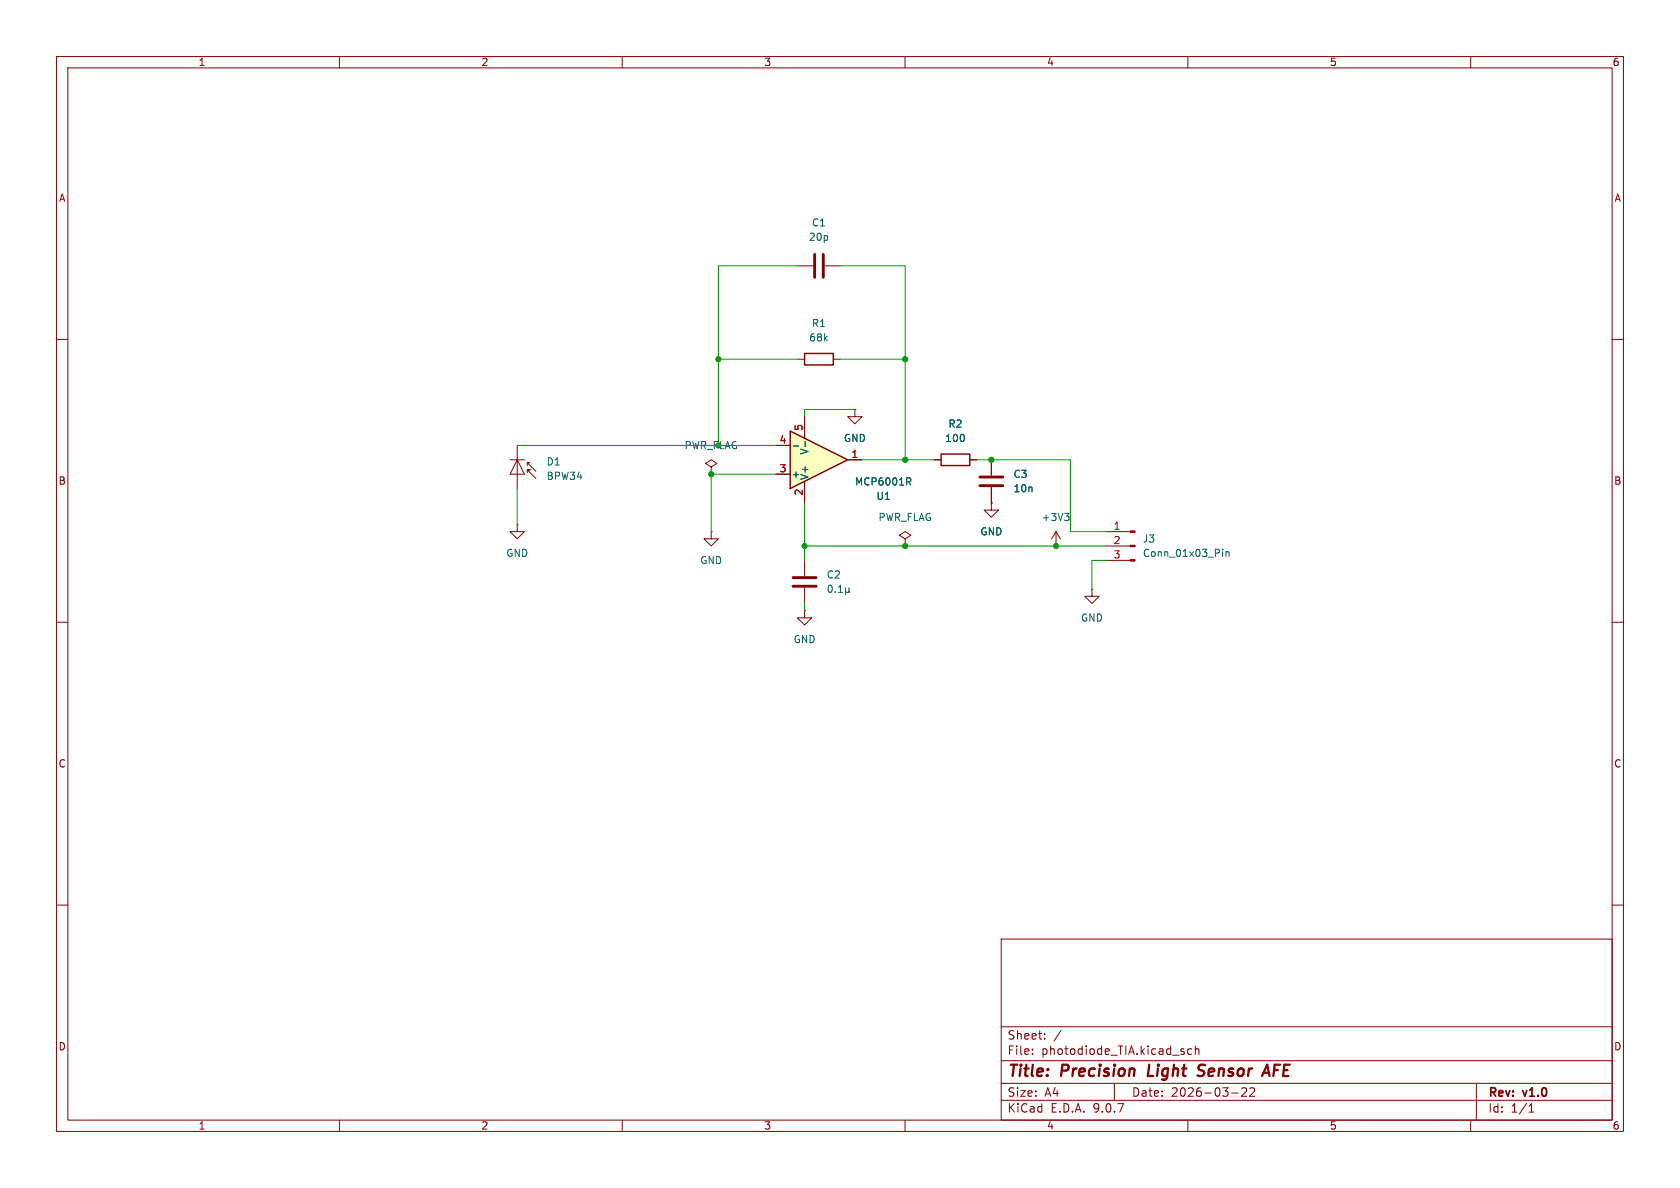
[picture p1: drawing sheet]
(kicad_sch
 (version 20250114)
 (generator "eeschema")
 (generator_version "9.0")
 (paper "A4")
 (title_block
  (title "Precision Light Sensor AFE")
  (date "2026-03-22")
  (rev "v1.0"))
 (lib_symbols
  (symbol "Amplifier_Operational:MCP6001R"
   (pin_names
    (offset 0.127)) (exclude_from_sim no) (in_bom yes) (on_board yes)
   (property "Reference" "U" (at 0 5.08 0) (effects (font (size 1.27 1.27)) (justify left)))
   (property "Value" "MCP6001R" (at 0 -5.08 0) (effects (font (size 1.27 1.27)) (justify left)))
   (property "Footprint" "Package_TO_SOT_SMD:SOT-23-5" (at 0 0 0) (effects (font (size 1.27 1.27)) (hide yes)))
   (property "Datasheet" "https://ww1.microchip.com/downloads/en/DeviceDoc/MCP6001-1R-1U-2-4-1-MHz-Low-Power-Op-Amp-DS20001733L.pdf" (at 0 5.08 0) (effects (font (size 1.27 1.27)) (hide yes)))
   (property "Description" "1MHz, Low-Power Op Amp, SOT-23-5" (at 0 0 0) (effects (font (size 1.27 1.27)) (hide yes)))
   (symbol "MCP6001R_0_1"
    (polyline (pts (xy -5.08 5.08) (xy 5.08 0) (xy -5.08 -5.08) (xy -5.08 5.08)) (stroke (width 0.254) (type default)) (fill (type background))))
   (symbol "MCP6001R_1_1"
    (pin input line (at -7.62 2.54 0) (length 2.54) (name "+" (effects (font (size 1.27 1.27)))) (number "3" (effects (font (size 1.27 1.27)))))
    (pin input line (at -7.62 -2.54 0) (length 2.54) (name "-" (effects (font (size 1.27 1.27)))) (number "4" (effects (font (size 1.27 1.27)))))
    (pin power_in line (at -2.54 7.62 270) (length 3.81) (name "V+" (effects (font (size 1.27 1.27)))) (number "2" (effects (font (size 1.27 1.27)))))
    (pin power_in line (at -2.54 -7.62 90) (length 3.81) (name "V-" (effects (font (size 1.27 1.27)))) (number "5" (effects (font (size 1.27 1.27)))))
    (pin output line (at 7.62 0 180) (length 2.54) (name "~" (effects (font (size 1.27 1.27)))) (number "1" (effects (font (size 1.27 1.27))))))
   (embedded_fonts no))
  (symbol "Connector:Conn_01x03_Pin"
   (pin_names
    (offset 1.016) (hide yes)) (exclude_from_sim no) (in_bom yes) (on_board yes)
   (property "Reference" "J" (at 0 5.08 0) (effects (font (size 1.27 1.27))))
   (property "Value" "Conn_01x03_Pin" (at 0 -5.08 0) (effects (font (size 1.27 1.27))))
   (property "Footprint" "" (at 0 0 0) (effects (font (size 1.27 1.27)) (hide yes)))
   (property "Datasheet" "~" (at 0 0 0) (effects (font (size 1.27 1.27)) (hide yes)))
   (property "Description" "Generic connector, single row, 01x03, script generated" (at 0 0 0) (effects (font (size 1.27 1.27)) (hide yes)))
   (property "ki_locked" "" (at 0 0 0) (effects (font (size 1.27 1.27))))
   (symbol "Conn_01x03_Pin_1_1"
    (rectangle (start 0.8636 2.667) (end 0 2.413) (stroke (width 0.1524) (type default)) (fill (type outline)))
    (rectangle (start 0.8636 0.127) (end 0 -0.127) (stroke (width 0.1524) (type default)) (fill (type outline)))
    (rectangle (start 0.8636 -2.413) (end 0 -2.667) (stroke (width 0.1524) (type default)) (fill (type outline)))
    (polyline (pts (xy 1.27 2.54) (xy 0.8636 2.54)) (stroke (width 0.1524) (type default)) (fill (type none)))
    (polyline (pts (xy 1.27 0) (xy 0.8636 0)) (stroke (width 0.1524) (type default)) (fill (type none)))
    (polyline (pts (xy 1.27 -2.54) (xy 0.8636 -2.54)) (stroke (width 0.1524) (type default)) (fill (type none)))
    (pin passive line (at 5.08 2.54 180) (length 3.81) (name "Pin_1" (effects (font (size 1.27 1.27)))) (number "1" (effects (font (size 1.27 1.27)))))
    (pin passive line (at 5.08 0 180) (length 3.81) (name "Pin_2" (effects (font (size 1.27 1.27)))) (number "2" (effects (font (size 1.27 1.27)))))
    (pin passive line (at 5.08 -2.54 180) (length 3.81) (name "Pin_3" (effects (font (size 1.27 1.27)))) (number "3" (effects (font (size 1.27 1.27))))))
   (embedded_fonts no))
  (symbol "Device:C"
   (pin_numbers (hide yes))
   (pin_names
    (offset 0.254)) (exclude_from_sim no) (in_bom yes) (on_board yes)
   (property "Reference" "C" (at 0.635 2.54 0) (effects (font (size 1.27 1.27)) (justify left)))
   (property "Value" "C" (at 0.635 -2.54 0) (effects (font (size 1.27 1.27)) (justify left)))
   (property "Footprint" "" (at 0.9652 -3.81 0) (effects (font (size 1.27 1.27)) (hide yes)))
   (property "Datasheet" "~" (at 0 0 0) (effects (font (size 1.27 1.27)) (hide yes)))
   (property "Description" "Unpolarized capacitor" (at 0 0 0) (effects (font (size 1.27 1.27)) (hide yes)))
   (symbol "C_0_1"
    (polyline (pts (xy -2.032 0.762) (xy 2.032 0.762)) (stroke (width 0.508) (type default)) (fill (type none)))
    (polyline (pts (xy -2.032 -0.762) (xy 2.032 -0.762)) (stroke (width 0.508) (type default)) (fill (type none))))
   (symbol "C_1_1"
    (pin passive line (at 0 3.81 270) (length 2.794) (name "~" (effects (font (size 1.27 1.27)))) (number "1" (effects (font (size 1.27 1.27)))))
    (pin passive line (at 0 -3.81 90) (length 2.794) (name "~" (effects (font (size 1.27 1.27)))) (number "2" (effects (font (size 1.27 1.27))))))
   (embedded_fonts no))
  (symbol "Device:R"
   (pin_numbers (hide yes))
   (pin_names
    (offset 0)) (exclude_from_sim no) (in_bom yes) (on_board yes)
   (property "Reference" "R" (at 2.032 0 90) (effects (font (size 1.27 1.27))))
   (property "Value" "R" (at 0 0 90) (effects (font (size 1.27 1.27))))
   (property "Footprint" "" (at -1.778 0 90) (effects (font (size 1.27 1.27)) (hide yes)))
   (property "Datasheet" "~" (at 0 0 0) (effects (font (size 1.27 1.27)) (hide yes)))
   (property "Description" "Resistor" (at 0 0 0) (effects (font (size 1.27 1.27)) (hide yes)))
   (symbol "R_0_1"
    (rectangle (start -1.016 -2.54) (end 1.016 2.54) (stroke (width 0.254) (type default)) (fill (type none))))
   (symbol "R_1_1"
    (pin passive line (at 0 3.81 270) (length 1.27) (name "~" (effects (font (size 1.27 1.27)))) (number "1" (effects (font (size 1.27 1.27)))))
    (pin passive line (at 0 -3.81 90) (length 1.27) (name "~" (effects (font (size 1.27 1.27)))) (number "2" (effects (font (size 1.27 1.27))))))
   (embedded_fonts no))
  (symbol "Sensor_Optical:BPW34"
   (pin_numbers (hide yes))
   (pin_names
    (offset 1.016) (hide yes)) (exclude_from_sim no) (in_bom yes) (on_board yes)
   (property "Reference" "D" (at 0.508 1.778 0) (effects (font (size 1.27 1.27)) (justify left)))
   (property "Value" "BPW34" (at -1.016 -2.794 0) (effects (font (size 1.27 1.27))))
   (property "Footprint" "OptoDevice:Osram_DIL2_4.3x4.65mm_P5.08mm" (at 0 4.445 0) (effects (font (size 1.27 1.27)) (hide yes)))
   (property "Datasheet" "http://www.vishay.com/docs/81521/bpw34.pdf" (at -1.27 0 0) (effects (font (size 1.27 1.27)) (hide yes)))
   (property "Description" "Silicon PIN Photodiode" (at 0 0 0) (effects (font (size 1.27 1.27)) (hide yes)))
   (symbol "BPW34_0_1"
    (polyline (pts (xy -2.54 1.27) (xy -2.54 -1.27)) (stroke (width 0.1524) (type default)) (fill (type none)))
    (polyline (pts (xy -2.032 1.778) (xy -1.524 1.778)) (stroke (width 0) (type default)) (fill (type none)))
    (polyline (pts (xy -0.508 3.302) (xy -2.032 1.778) (xy -2.032 2.286)) (stroke (width 0) (type default)) (fill (type none)))
    (polyline (pts (xy 0 1.27) (xy -2.54 0) (xy 0 -1.27)) (stroke (width 0) (type default)) (fill (type none)))
    (polyline (pts (xy 0 0) (xy -2.54 0)) (stroke (width 0) (type default)) (fill (type none)))
    (polyline (pts (xy 0 -1.27) (xy 0 1.27)) (stroke (width 0) (type default)) (fill (type none)))
    (polyline (pts (xy 0.762 3.302) (xy -0.762 1.778) (xy -0.762 2.286) (xy -0.762 1.778) (xy -0.254 1.778)) (stroke (width 0) (type default)) (fill (type none))))
   (symbol "BPW34_1_1"
    (pin passive line (at -5.08 0 0) (length 2.54) (name "K" (effects (font (size 1.27 1.27)))) (number "1" (effects (font (size 1.27 1.27)))))
    (pin passive line (at 2.54 0 180) (length 2.54) (name "A" (effects (font (size 1.27 1.27)))) (number "2" (effects (font (size 1.27 1.27))))))
   (embedded_fonts no))
  (symbol "power:+3V3"
   (power)
   (pin_numbers (hide yes))
   (pin_names
    (offset 0) (hide yes)) (exclude_from_sim no) (in_bom yes) (on_board yes)
   (property "Reference" "#PWR" (at 0 -3.81 0) (effects (font (size 1.27 1.27)) (hide yes)))
   (property "Value" "+3V3" (at 0 3.556 0) (effects (font (size 1.27 1.27))))
   (property "Footprint" "" (at 0 0 0) (effects (font (size 1.27 1.27)) (hide yes)))
   (property "Datasheet" "" (at 0 0 0) (effects (font (size 1.27 1.27)) (hide yes)))
   (property "Description" "Power symbol creates a global label with name \"+3V3\"" (at 0 0 0) (effects (font (size 1.27 1.27)) (hide yes)))
   (symbol "+3V3_0_1"
    (polyline (pts (xy -0.762 1.27) (xy 0 2.54)) (stroke (width 0) (type default)) (fill (type none)))
    (polyline (pts (xy 0 2.54) (xy 0.762 1.27)) (stroke (width 0) (type default)) (fill (type none)))
    (polyline (pts (xy 0 0) (xy 0 2.54)) (stroke (width 0) (type default)) (fill (type none))))
   (symbol "+3V3_1_1"
    (pin power_in line (at 0 0 90) (length 0) (name "~" (effects (font (size 1.27 1.27)))) (number "1" (effects (font (size 1.27 1.27))))))
   (embedded_fonts no))
  (symbol "power:GND"
   (power)
   (pin_numbers (hide yes))
   (pin_names
    (offset 0) (hide yes)) (exclude_from_sim no) (in_bom yes) (on_board yes)
   (property "Reference" "#PWR" (at 0 -6.35 0) (effects (font (size 1.27 1.27)) (hide yes)))
   (property "Value" "GND" (at 0 -3.81 0) (effects (font (size 1.27 1.27))))
   (property "Footprint" "" (at 0 0 0) (effects (font (size 1.27 1.27)) (hide yes)))
   (property "Datasheet" "" (at 0 0 0) (effects (font (size 1.27 1.27)) (hide yes)))
   (property "Description" "Power symbol creates a global label with name \"GND\" , ground" (at 0 0 0) (effects (font (size 1.27 1.27)) (hide yes)))
   (symbol "GND_0_1"
    (polyline (pts (xy 0 0) (xy 0 -1.27) (xy 1.27 -1.27) (xy 0 -2.54) (xy -1.27 -1.27) (xy 0 -1.27)) (stroke (width 0) (type default)) (fill (type none))))
   (symbol "GND_1_1"
    (pin power_in line (at 0 0 270) (length 0) (name "~" (effects (font (size 1.27 1.27)))) (number "1" (effects (font (size 1.27 1.27))))))
   (embedded_fonts no))
  (symbol "power:PWR_FLAG"
   (power)
   (pin_numbers (hide yes))
   (pin_names
    (offset 0) (hide yes)) (exclude_from_sim no) (in_bom yes) (on_board yes)
   (property "Reference" "#FLG" (at 0 1.905 0) (effects (font (size 1.27 1.27)) (hide yes)))
   (property "Value" "PWR_FLAG" (at 0 3.81 0) (effects (font (size 1.27 1.27))))
   (property "Footprint" "" (at 0 0 0) (effects (font (size 1.27 1.27)) (hide yes)))
   (property "Datasheet" "~" (at 0 0 0) (effects (font (size 1.27 1.27)) (hide yes)))
   (property "Description" "Special symbol for telling ERC where power comes from" (at 0 0 0) (effects (font (size 1.27 1.27)) (hide yes)))
   (symbol "PWR_FLAG_0_0"
    (pin power_out line (at 0 0 90) (length 0) (name "~" (effects (font (size 1.27 1.27)))) (number "1" (effects (font (size 1.27 1.27))))))
   (symbol "PWR_FLAG_0_1"
    (polyline (pts (xy 0 0) (xy 0 1.27) (xy -1.016 1.905) (xy 0 2.54) (xy 1.016 1.905) (xy 0 1.27)) (stroke (width 0) (type default)) (fill (type none))))
   (embedded_fonts no)))
 (junction
  (at 160.02 96.52)
  (diameter 0)
  (color 0 0 0 0))
 (junction
  (at 160.02 81.28)
  (diameter 0)
  (color 0 0 0 0))
 (junction
  (at 142.24 96.52)
  (diameter 0)
  (color 0 0 0 0))
 (junction
  (at 127 78.74)
  (diameter 0)
  (color 0 0 0 0))
 (junction
  (at 175.26 81.28)
  (diameter 0)
  (color 0 0 0 0))
 (junction
  (at 160.02 63.5)
  (diameter 0)
  (color 0 0 0 0))
 (junction
  (at 125.73 83.82)
  (diameter 0)
  (color 0 0 0 0))
 (junction
  (at 186.69 96.52)
  (diameter 0)
  (color 0 0 0 0))
 (junction
  (at 127 63.5)
  (diameter 0)
  (color 0 0 0 0))
 (wire
  (pts (xy 160.02 46.99) (xy 160.02 63.5))
  (stroke (width 0) (type default)))
 (wire
  (pts (xy 189.23 81.28) (xy 189.23 93.98))
  (stroke (width 0) (type default)))
 (wire
  (pts (xy 160.02 96.52) (xy 186.69 96.52))
  (stroke (width 0) (type default)))
 (wire
  (pts (xy 140.97 63.5) (xy 127 63.5))
  (stroke (width 0) (type default)))
 (wire
  (pts (xy 142.24 73.66) (xy 142.24 72.39))
  (stroke (width 0) (type default)))
 (wire
  (pts (xy 148.59 46.99) (xy 160.02 46.99))
  (stroke (width 0) (type default)))
 (wire
  (pts (xy 142.24 106.68) (xy 142.24 107.95))
  (stroke (width 0) (type default)))
 (wire
  (pts (xy 127 46.99) (xy 127 63.5))
  (stroke (width 0) (type default)))
 (wire
  (pts (xy 127 63.5) (xy 127 78.74))
  (stroke (width 0) (type default)))
 (wire
  (pts (xy 193.04 99.06) (xy 193.04 104.14))
  (stroke (width 0) (type default)))
 (wire
  (pts (xy 142.24 96.52) (xy 160.02 96.52))
  (stroke (width 0) (type default)))
 (wire
  (pts (xy 142.24 72.39) (xy 151.13 72.39))
  (stroke (width 0) (type default)))
 (wire
  (pts (xy 152.4 81.28) (xy 160.02 81.28))
  (stroke (width 0) (type default)))
 (wire
  (pts (xy 175.26 81.28) (xy 189.23 81.28))
  (stroke (width 0) (type default)))
 (wire
  (pts (xy 137.16 83.82) (xy 125.73 83.82))
  (stroke (width 0) (type default)))
 (wire
  (pts (xy 186.69 96.52) (xy 195.58 96.52))
  (stroke (width 0) (type default)))
 (wire
  (pts (xy 160.02 81.28) (xy 165.1 81.28))
  (stroke (width 0) (type default)))
 (wire
  (pts (xy 160.02 63.5) (xy 160.02 81.28))
  (stroke (width 0) (type default)))
 (wire
  (pts (xy 91.44 78.74) (xy 127 78.74))
  (stroke (width 0) (type default)))
 (wire
  (pts (xy 195.58 99.06) (xy 193.04 99.06))
  (stroke (width 0) (type default)))
 (wire
  (pts (xy 91.44 86.36) (xy 91.44 92.71))
  (stroke (width 0) (type default)))
 (wire
  (pts (xy 142.24 99.06) (xy 142.24 96.52))
  (stroke (width 0) (type default)))
 (wire
  (pts (xy 127 78.74) (xy 137.16 78.74))
  (stroke (width 0) (type default)))
 (wire
  (pts (xy 172.72 81.28) (xy 175.26 81.28))
  (stroke (width 0) (type default)))
 (wire
  (pts (xy 140.97 46.99) (xy 127 46.99))
  (stroke (width 0) (type default)))
 (wire
  (pts (xy 148.59 63.5) (xy 160.02 63.5))
  (stroke (width 0) (type default)))
 (wire
  (pts (xy 142.24 88.9) (xy 142.24 96.52))
  (stroke (width 0) (type default)))
 (wire
  (pts (xy 125.73 83.82) (xy 125.73 93.98))
  (stroke (width 0) (type default)))
 (wire
  (pts (xy 189.23 93.98) (xy 195.58 93.98))
  (stroke (width 0) (type default)))
 (symbol
  (lib_id "power:GND")
  (at 91.44 92.71 0)
  (unit 1)
  (exclude_from_sim no)
  (in_bom yes)
  (on_board yes)
  (dnp no)
  (fields_autoplaced yes)
  (property "Reference" "#PWR02" (at 91.44 99.06 0) (effects (font (size 1.27 1.27)) (hide yes)))
  (property "Value" "GND" (at 91.44 97.79 0) (effects (font (size 1.27 1.27))))
  (property "Footprint" "" (at 91.44 92.71 0) (effects (font (size 1.27 1.27)) (hide yes)))
  (property "Datasheet" "" (at 91.44 92.71 0) (effects (font (size 1.27 1.27)) (hide yes)))
  (property "Description" "Power symbol creates a global label with name \"GND\" , ground" (at 91.44 92.71 0) (effects (font (size 1.27 1.27)) (hide yes)))
  (pin "1"))
 (symbol
  (lib_id "power:GND")
  (at 193.04 104.14 0)
  (unit 1)
  (exclude_from_sim no)
  (in_bom yes)
  (on_board yes)
  (dnp no)
  (fields_autoplaced yes)
  (property "Reference" "#PWR05" (at 193.04 110.49 0) (effects (font (size 1.27 1.27)) (hide yes)))
  (property "Value" "GND" (at 193.04 109.22 0) (effects (font (size 1.27 1.27))))
  (property "Footprint" "" (at 193.04 104.14 0) (effects (font (size 1.27 1.27)) (hide yes)))
  (property "Datasheet" "" (at 193.04 104.14 0) (effects (font (size 1.27 1.27)) (hide yes)))
  (property "Description" "Power symbol creates a global label with name \"GND\" , ground" (at 193.04 104.14 0) (effects (font (size 1.27 1.27)) (hide yes)))
  (pin "1"))
 (symbol
  (lib_id "Amplifier_Operational:MCP6001R")
  (at 144.78 81.28 0)
  (mirror x)
  (unit 1)
  (exclude_from_sim no)
  (in_bom yes)
  (on_board yes)
  (dnp no)
  (property "Reference" "U1" (at 156.21 87.7002 0) (effects (font (size 1.27 1.27))))
  (property "Value" "MCP6001R" (at 156.21 85.1602 0) (effects (font (size 1.27 1.27))))
  (property "Footprint" "Package_TO_SOT_SMD:SOT-23-5" (at 144.78 81.28 0) (effects (font (size 1.27 1.27)) (hide yes)))
  (property "Datasheet" "https://ww1.microchip.com/downloads/en/DeviceDoc/MCP6001-1R-1U-2-4-1-MHz-Low-Power-Op-Amp-DS20001733L.pdf" (at 144.78 86.36 0) (effects (font (size 1.27 1.27)) (hide yes)))
  (property "Description" "1MHz, Low-Power Op Amp, SOT-23-5" (at 144.78 81.28 0) (effects (font (size 1.27 1.27)) (hide yes)))
  (pin "2")
  (pin "1")
  (pin "3")
  (pin "4")
  (pin "5"))
 (symbol
  (lib_id "power:GND")
  (at 151.13 72.39 0)
  (unit 1)
  (exclude_from_sim no)
  (in_bom yes)
  (on_board yes)
  (dnp no)
  (fields_autoplaced yes)
  (property "Reference" "#PWR03" (at 151.13 78.74 0) (effects (font (size 1.27 1.27)) (hide yes)))
  (property "Value" "GND" (at 151.13 77.47 0) (effects (font (size 1.27 1.27))))
  (property "Footprint" "" (at 151.13 72.39 0) (effects (font (size 1.27 1.27)) (hide yes)))
  (property "Datasheet" "" (at 151.13 72.39 0) (effects (font (size 1.27 1.27)) (hide yes)))
  (property "Description" "Power symbol creates a global label with name \"GND\" , ground" (at 151.13 72.39 0) (effects (font (size 1.27 1.27)) (hide yes)))
  (pin "1"))
 (symbol
  (lib_id "Device:R")
  (at 144.78 63.5 90)
  (unit 1)
  (exclude_from_sim no)
  (in_bom yes)
  (on_board yes)
  (dnp no)
  (fields_autoplaced yes)
  (property "Reference" "R1" (at 144.78 57.15 90) (effects (font (size 1.27 1.27))))
  (property "Value" "68k" (at 144.78 59.69 90) (effects (font (size 1.27 1.27))))
  (property "Footprint" "Resistor_SMD:R_0201_0603Metric" (at 144.78 65.278 90) (effects (font (size 1.27 1.27)) (hide yes)))
  (property "Datasheet" "~" (at 144.78 63.5 0) (effects (font (size 1.27 1.27)) (hide yes)))
  (property "Description" "Resistor" (at 144.78 63.5 0) (effects (font (size 1.27 1.27)) (hide yes)))
  (pin "1")
  (pin "2"))
 (symbol
  (lib_id "Sensor_Optical:BPW34")
  (at 91.44 83.82 270)
  (unit 1)
  (exclude_from_sim no)
  (in_bom yes)
  (on_board yes)
  (dnp no)
  (fields_autoplaced yes)
  (property "Reference" "D1" (at 96.52 81.6228 90) (effects (font (size 1.27 1.27)) (justify left)))
  (property "Value" "BPW34" (at 96.52 84.1628 90) (effects (font (size 1.27 1.27)) (justify left)))
  (property "Footprint" "OptoDevice:Osram_DIL2_4.3x4.65mm_P5.08mm" (at 95.885 83.82 0) (effects (font (size 1.27 1.27)) (hide yes)))
  (property "Datasheet" "http://www.vishay.com/docs/81521/bpw34.pdf" (at 91.44 82.55 0) (effects (font (size 1.27 1.27)) (hide yes)))
  (property "Description" "Silicon PIN Photodiode" (at 91.44 83.82 0) (effects (font (size 1.27 1.27)) (hide yes)))
  (pin "1")
  (pin "2"))
 (symbol
  (lib_id "Device:R")
  (at 168.91 81.28 90)
  (unit 1)
  (exclude_from_sim no)
  (in_bom yes)
  (on_board yes)
  (dnp no)
  (fields_autoplaced yes)
  (property "Reference" "R2" (at 168.91 74.93 90) (effects (font (size 1.27 1.27))))
  (property "Value" "100" (at 168.91 77.47 90) (effects (font (size 1.27 1.27))))
  (property "Footprint" "Resistor_SMD:R_0201_0603Metric" (at 168.91 83.058 90) (effects (font (size 1.27 1.27)) (hide yes)))
  (property "Datasheet" "~" (at 168.91 81.28 0) (effects (font (size 1.27 1.27)) (hide yes)))
  (property "Description" "Resistor" (at 168.91 81.28 0) (effects (font (size 1.27 1.27)) (hide yes)))
  (pin "1")
  (pin "2"))
 (symbol
  (lib_id "Device:C")
  (at 144.78 46.99 90)
  (unit 1)
  (exclude_from_sim no)
  (in_bom yes)
  (on_board yes)
  (dnp no)
  (fields_autoplaced yes)
  (property "Reference" "C1" (at 144.78 39.37 90) (effects (font (size 1.27 1.27))))
  (property "Value" "20p" (at 144.78 41.91 90) (effects (font (size 1.27 1.27))))
  (property "Footprint" "Capacitor_SMD:C_0201_0603Metric" (at 148.59 46.0248 0) (effects (font (size 1.27 1.27)) (hide yes)))
  (property "Datasheet" "~" (at 144.78 46.99 0) (effects (font (size 1.27 1.27)) (hide yes)))
  (property "Description" "Unpolarized capacitor" (at 144.78 46.99 0) (effects (font (size 1.27 1.27)) (hide yes)))
  (pin "2")
  (pin "1"))
 (symbol
  (lib_id "Connector:Conn_01x03_Pin")
  (at 200.66 96.52 0)
  (mirror y)
  (unit 1)
  (exclude_from_sim no)
  (in_bom yes)
  (on_board yes)
  (dnp no)
  (fields_autoplaced yes)
  (property "Reference" "J3" (at 201.93 95.2499 0) (effects (font (size 1.27 1.27)) (justify right)))
  (property "Value" "Conn_01x03_Pin" (at 201.93 97.7899 0) (effects (font (size 1.27 1.27)) (justify right)))
  (property "Footprint" "Connector_PinHeader_2.54mm:PinHeader_1x03_P2.54mm_Horizontal" (at 200.66 96.52 0) (effects (font (size 1.27 1.27)) (hide yes)))
  (property "Datasheet" "~" (at 200.66 96.52 0) (effects (font (size 1.27 1.27)) (hide yes)))
  (property "Description" "Generic connector, single row, 01x03, script generated" (at 200.66 96.52 0) (effects (font (size 1.27 1.27)) (hide yes)))
  (pin "2")
  (pin "1")
  (pin "3"))
 (symbol
  (lib_id "power:GND")
  (at 175.26 88.9 0)
  (unit 1)
  (exclude_from_sim no)
  (in_bom yes)
  (on_board yes)
  (dnp no)
  (fields_autoplaced yes)
  (property "Reference" "#PWR07" (at 175.26 95.25 0) (effects (font (size 1.27 1.27)) (hide yes)))
  (property "Value" "GND" (at 175.26 93.98 0) (effects (font (size 1.27 1.27))))
  (property "Footprint" "" (at 175.26 88.9 0) (effects (font (size 1.27 1.27)) (hide yes)))
  (property "Datasheet" "" (at 175.26 88.9 0) (effects (font (size 1.27 1.27)) (hide yes)))
  (property "Description" "Power symbol creates a global label with name \"GND\" , ground" (at 175.26 88.9 0) (effects (font (size 1.27 1.27)) (hide yes)))
  (pin "1"))
 (symbol
  (lib_id "power:PWR_FLAG")
  (at 125.73 83.82 0)
  (unit 1)
  (exclude_from_sim no)
  (in_bom yes)
  (on_board yes)
  (dnp no)
  (fields_autoplaced yes)
  (property "Reference" "#FLG02" (at 125.73 81.915 0) (effects (font (size 1.27 1.27)) (hide yes)))
  (property "Value" "PWR_FLAG" (at 125.73 78.74 0) (effects (font (size 1.27 1.27))))
  (property "Footprint" "" (at 125.73 83.82 0) (effects (font (size 1.27 1.27)) (hide yes)))
  (property "Datasheet" "~" (at 125.73 83.82 0) (effects (font (size 1.27 1.27)) (hide yes)))
  (property "Description" "Special symbol for telling ERC where power comes from" (at 125.73 83.82 0) (effects (font (size 1.27 1.27)) (hide yes)))
  (pin "1"))
 (symbol
  (lib_id "power:+3V3")
  (at 186.69 96.52 0)
  (unit 1)
  (exclude_from_sim no)
  (in_bom yes)
  (on_board yes)
  (dnp no)
  (fields_autoplaced yes)
  (property "Reference" "#PWR04" (at 186.69 100.33 0) (effects (font (size 1.27 1.27)) (hide yes)))
  (property "Value" "+3V3" (at 186.69 91.44 0) (effects (font (size 1.27 1.27))))
  (property "Footprint" "" (at 186.69 96.52 0) (effects (font (size 1.27 1.27)) (hide yes)))
  (property "Datasheet" "" (at 186.69 96.52 0) (effects (font (size 1.27 1.27)) (hide yes)))
  (property "Description" "Power symbol creates a global label with name \"+3V3\"" (at 186.69 96.52 0) (effects (font (size 1.27 1.27)) (hide yes)))
  (pin "1"))
 (symbol
  (lib_id "Device:C")
  (at 175.26 85.09 0)
  (unit 1)
  (exclude_from_sim no)
  (in_bom yes)
  (on_board yes)
  (dnp no)
  (fields_autoplaced yes)
  (property "Reference" "C3" (at 179.07 83.8199 0) (effects (font (size 1.27 1.27)) (justify left)))
  (property "Value" "10n" (at 179.07 86.3599 0) (effects (font (size 1.27 1.27)) (justify left)))
  (property "Footprint" "Capacitor_SMD:C_0201_0603Metric" (at 176.2252 88.9 0) (effects (font (size 1.27 1.27)) (hide yes)))
  (property "Datasheet" "~" (at 175.26 85.09 0) (effects (font (size 1.27 1.27)) (hide yes)))
  (property "Description" "Unpolarized capacitor" (at 175.26 85.09 0) (effects (font (size 1.27 1.27)) (hide yes)))
  (pin "2")
  (pin "1"))
 (symbol
  (lib_id "power:PWR_FLAG")
  (at 160.02 96.52 0)
  (unit 1)
  (exclude_from_sim no)
  (in_bom yes)
  (on_board yes)
  (dnp no)
  (fields_autoplaced yes)
  (property "Reference" "#FLG01" (at 160.02 94.615 0) (effects (font (size 1.27 1.27)) (hide yes)))
  (property "Value" "PWR_FLAG" (at 160.02 91.44 0) (effects (font (size 1.27 1.27))))
  (property "Footprint" "" (at 160.02 96.52 0) (effects (font (size 1.27 1.27)) (hide yes)))
  (property "Datasheet" "~" (at 160.02 96.52 0) (effects (font (size 1.27 1.27)) (hide yes)))
  (property "Description" "Special symbol for telling ERC where power comes from" (at 160.02 96.52 0) (effects (font (size 1.27 1.27)) (hide yes)))
  (pin "1"))
 (symbol
  (lib_id "power:GND")
  (at 142.24 107.95 0)
  (unit 1)
  (exclude_from_sim no)
  (in_bom yes)
  (on_board yes)
  (dnp no)
  (fields_autoplaced yes)
  (property "Reference" "#PWR06" (at 142.24 114.3 0) (effects (font (size 1.27 1.27)) (hide yes)))
  (property "Value" "GND" (at 142.24 113.03 0) (effects (font (size 1.27 1.27))))
  (property "Footprint" "" (at 142.24 107.95 0) (effects (font (size 1.27 1.27)) (hide yes)))
  (property "Datasheet" "" (at 142.24 107.95 0) (effects (font (size 1.27 1.27)) (hide yes)))
  (property "Description" "Power symbol creates a global label with name \"GND\" , ground" (at 142.24 107.95 0) (effects (font (size 1.27 1.27)) (hide yes)))
  (pin "1"))
 (symbol
  (lib_id "power:GND")
  (at 125.73 93.98 0)
  (unit 1)
  (exclude_from_sim no)
  (in_bom yes)
  (on_board yes)
  (dnp no)
  (fields_autoplaced yes)
  (property "Reference" "#PWR01" (at 125.73 100.33 0) (effects (font (size 1.27 1.27)) (hide yes)))
  (property "Value" "GND" (at 125.73 99.06 0) (effects (font (size 1.27 1.27))))
  (property "Footprint" "" (at 125.73 93.98 0) (effects (font (size 1.27 1.27)) (hide yes)))
  (property "Datasheet" "" (at 125.73 93.98 0) (effects (font (size 1.27 1.27)) (hide yes)))
  (property "Description" "Power symbol creates a global label with name \"GND\" , ground" (at 125.73 93.98 0) (effects (font (size 1.27 1.27)) (hide yes)))
  (pin "1"))
 (symbol
  (lib_id "Device:C")
  (at 142.24 102.87 0)
  (unit 1)
  (exclude_from_sim no)
  (in_bom yes)
  (on_board yes)
  (dnp no)
  (fields_autoplaced yes)
  (property "Reference" "C2" (at 146.05 101.5999 0) (effects (font (size 1.27 1.27)) (justify left)))
  (property "Value" "0.1µ" (at 146.05 104.1399 0) (effects (font (size 1.27 1.27)) (justify left)))
  (property "Footprint" "Capacitor_SMD:C_0201_0603Metric" (at 143.2052 106.68 0) (effects (font (size 1.27 1.27)) (hide yes)))
  (property "Datasheet" "~" (at 142.24 102.87 0) (effects (font (size 1.27 1.27)) (hide yes)))
  (property "Description" "Unpolarized capacitor" (at 142.24 102.87 0) (effects (font (size 1.27 1.27)) (hide yes)))
  (pin "2")
  (pin "1"))
 (sheet_instances
  (path ""
   (page "1")))
 (embedded_fonts no))
